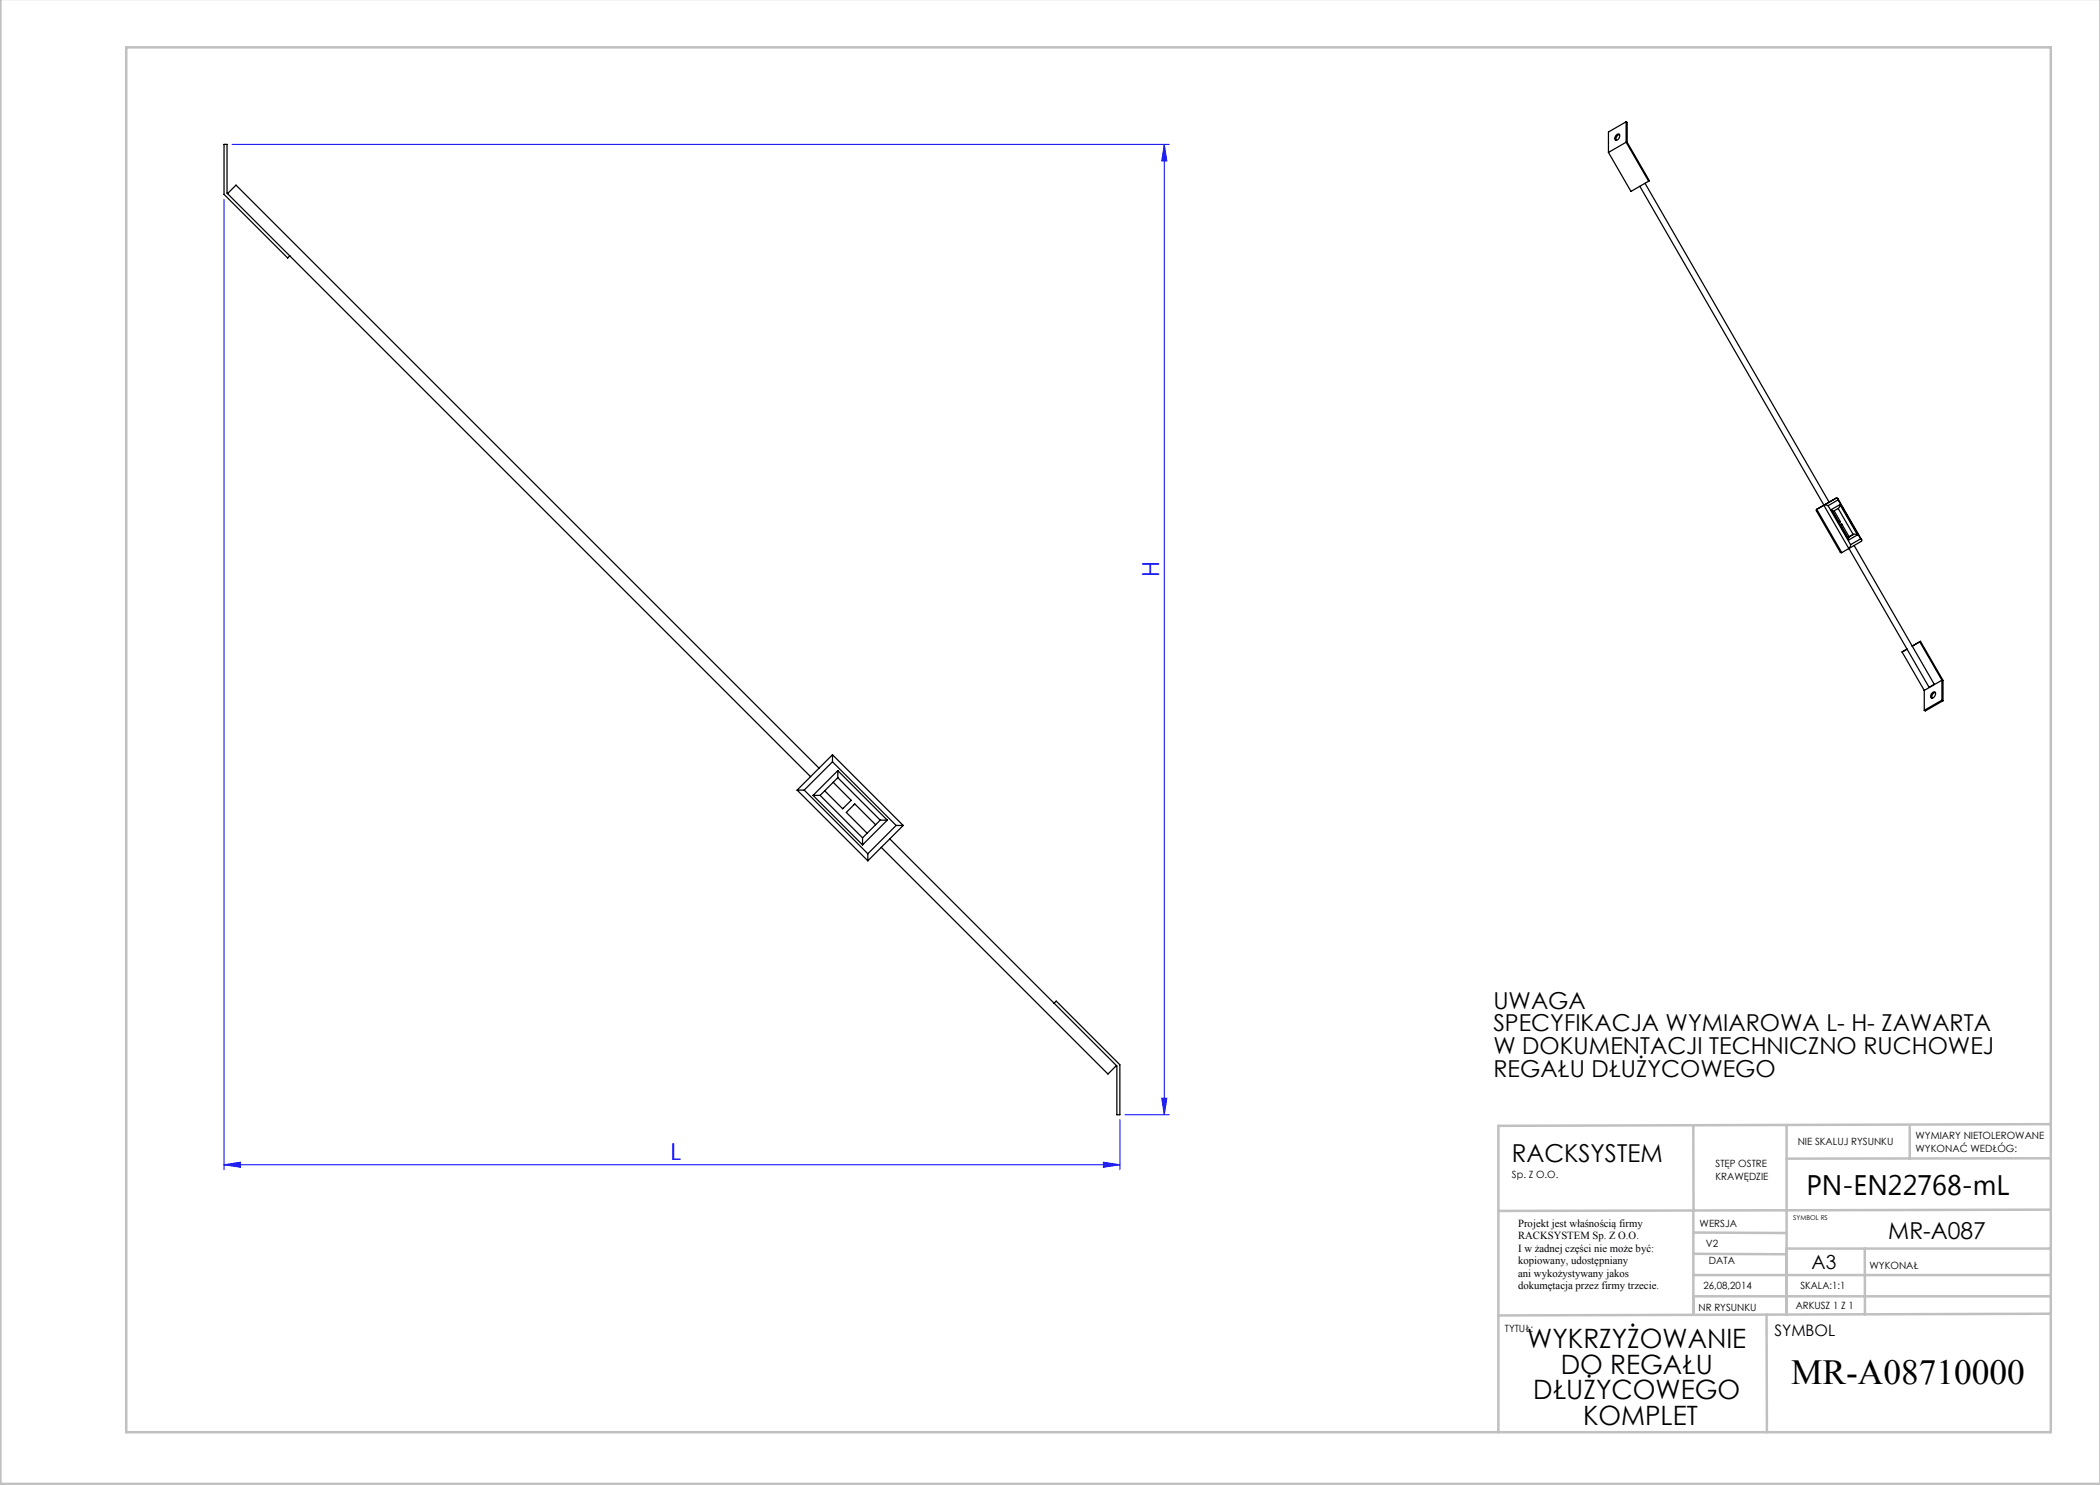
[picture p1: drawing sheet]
<svg xmlns="http://www.w3.org/2000/svg" width="420mm" height="297mm" viewBox="0 0 420 297" stroke-linecap="round" stroke-linejoin="round" font-family="sans-serif">
<path d="M44.8 39.9v194.1M46.4 28.9h187.5M232.9 28.9l.5 3.3h-1.1zM232.9 28.9v194.1M232.3 219.6h1.1l-.5 3.4zM44.8 233l3.3-.6v1.1zM44.8 233h179.2M220.7 232.4l3.3 .6-3.3 .5zM224 224v10M225 223h8.9" fill="none" stroke="#00f" stroke-width=".2"/>
<g fill="none" stroke="#c0c0c0" stroke-width=".5">
<path d="M.1 -.1v296.9h419.9M25.2 9.5h385v276.9h-385zM338.7 225.2v16.9M357.3 225v37.9M382 225.4v6.3M410.1 224.8l-110.4 .4v61.2M410.1 231.7h-52.8M338.7 259.3h71.5M338.7 255h71.5M338.7 250.8l18.6 .1M338.7 246.5l18.6 .1M338.7 242.1v20.9"/>
<path d="M373 249.7v13.2M410.1 241.9l-110.4 .3M410.2 249.7h-52.9v13.2M353.3 262.9l.1 23.5M410.2 262.7l-110.5 .4"/>
</g>
<g fill="#00f">
<path d="M44.8 233l3.3-.6v1.1zM220.7 232.4l3.3 .6-3.3 .5z"/>
<path d="M232.9 28.9l.5 3.3h-1.1zM232.3 219.6h1.1l-.5 3.4z"/>
</g>
<g fill="none" stroke="#000" stroke-width=".25">
<path d="M44.8 28.9h.6v9.7l12.6 12.6-.5 .4-12.7-12.7zM45.5 38.7l1.7-1.7 116.6 116.6M323.2 27a.42 .42 0 0 1 .7-.1 .42 .42 0 0 1-.1 .7 .45 .45 0 0 1-.3 .4 .45 .45 0 0 1-.5-.3zM323.9 26.9a.93 .93 0 0 0-.7 1.2M325.2 24.4l.2 .1v4l4.5 7.7-3.7 2.1-4.5-7.8M325.2 28.4l-3.5 2.1M325.2 28.4l4.5 7.8M325.2 24.4v4M325.2 24.4l-3.5 2v4.1M328 37.3l41.8 72.4M329 36.7l36.8 63.7M58 51.2l104.1 104.1"/>
<path d="M367.6 99.7l4.7 8.3M367.6 100a.28 .28 0 0 0 0-.3 .28 .28 0 0 0-.3-.1l-2.5 1.5h.8M367.6 100l-2 1.1M367.6 100l4.5 7.8M363.3 101.9v.3l4.8 8.3h.2M363.3 101.9l5 8.6M365.6 101.1l4.5 7.8M365.8 100.4l-2.5 1.5M365.8 100.4h.1M366.2 101.9l3.5 6.1M366.8 102.2l1.3 2.2-.3 .1M367.6 101.7l-1 .6"/>
<path d="M367.6 101.7l3 5.2M368 100.9l-.4 .8M368 100.9l3.5 6.1M368 100.9l-1.8 1M368.1 105l.3-.2zM368.4 104.8l1.5 2.5-.3 .2 1-.6M369.8 109.7l-1.5 .8M370.1 108.9l-.3 .8M370.6 106.9l.9 .1M370.8 109.1l16.1 27.8-.7 .3-.4 .3-16-27.8M371.5 107l-1.8 1M372.1 107.8a.28 .28 0 0 1 .3 .2 .28 .28 0 0 1-.1 .3l-2.5 1.4"/>
<path d="M372.1 107.8l-2 1.1M380.6 130.3l.8-.5-1 .6 4.5 7.7M384.1 128.3l-.2 .1 4.5 7.6M384.1 128.3l4.5 7.8v4M384.1 128.3l-1.7 .9M384.9 138.1v4M386.4 138.6a.42 .42 0 0 1 .7-.1 .42 .42 0 0 1-.1 .6 .45 .45 0 0 1-.4 .5 .45 .45 0 0 1-.5-.3zM387.1 138.5h-.1a.93 .93 0 0 0-.6 1.1M388.4 136v4M388.4 136l-3.5 2.1M159.4 158h1.4M159.4 158l14.2 14.2"/>
<path d="M160.8 158l12.8 12.7M162.6 159.1h1.4M162.6 159.1l9.9 9.9M164 159.1l8.5 8.5M166.5 150.9v1.5M166.5 150.9l14.1 14.2M166.5 152.4l12.7 12.7M166.5 152.4l-5.7 5.6M166.5 150.9l-7.1 7.1M166.6 156.5l3.6 3.6-.6 .6-1.1 1.1-3.6-3.6M167.6 154.1v1.4M167.6 154.1l9.9 9.9"/>
<path d="M167.6 154.1l-5 5M167.6 155.5l8.4 8.5M167.6 155.5l-3.6 3.6M388.4 140l.2 .1M388.4 140l-3.5 2.1M388.6 140.1l-3.5 2.1-.2-.1M172.5 167.6v1.4M173.6 170.7v1.5M175.1 164.9l-4.1-4.1-.1 .1-1.6 1.6 4.1 4.1M176 164h1.5M176 164l-3.5 3.6M176.3 169.5l45.3 45.3 1.7-1.7"/>
<path d="M177.5 164l-5 5M178 167.8l32.8 32.8M179.2 165.1h1.4M179.2 165.1l-5.6 5.6M180.6 165.1l-7 7.1M210.8 200.6l.4-.4 12.8 12.8v10h-.6v-9.8z"/>
</g>
<text font-size="7.1" x="358.2" y="276.7">MR-A08710000</text>
<text font-size="5.6" x="361.3" y="239.1">PN-EN22768-mL</text>
<g font-size="5.3">
<text x="305.5" y="269.7">WYKRZYŻOWANIE</text>
<text x="312.1" y="274.8">DO REGAŁU</text>
<text x="306.7" y="279.9">DŁUŻYCOWEGO</text>
<text x="316.6" y="285">KOMPLET</text>
</g>
<text font-size="4.9" x="302.4" y="232.4">RACKSYSTEM</text>
<g font-size="4.7" fill="#00f">
<text x="231.8" y="115.5" transform="rotate(-90 231.8 115.5)">H</text>
<text x="134.1" y="231.9">L</text>
</g>
<g font-size="4.7">
<text x="298.7" y="201.7">UWAGA</text>
<text x="298.7" y="206.3">SPECYFIKACJA WYMIAROWA L- H- ZAWARTA</text>
<text x="298.7" y="210.8">W DOKUMENTACJI TECHNICZNO RUCHOWEJ</text>
<text x="298.7" y="215.3">REGAŁU DŁUŻYCOWEGO</text>
<text x="377.7" y="247.8">MR-A087</text>
</g>
<text font-size="3.9" x="362.3" y="253.8">A3</text>
<text font-size="3.2" x="354.9" y="267.2">SYMBOL</text>
<g font-size="2.2">
<text x="303.6" y="245.3">Projekt jest właśnością firmy</text>
<text x="303.6" y="247.8">RACKSYSTEM Sp. Z O.O.</text>
<text x="303.6" y="250.3">I w żadnej części nie może być:</text>
<text x="303.6" y="252.8">kopiowany, udostępniany</text>
<text x="303.6" y="255.3">ani wykożystywany jakos</text>
<text x="303.6" y="257.8">dokumętacja przez firmy trzecie.</text>
</g>
<g font-size="2">
<text x="383.1" y="227.9">WYMIARY NIETOLEROWANE</text>
<text x="343.1" y="233.4">STĘP OSTRE</text>
<text x="359.5" y="228.9">NIE SKALUJ RYSUNKU</text>
<text x="383.1" y="230.4">WYKONAĆ WEDŁÓG:</text>
<text x="302.4" y="235.5">Sp. Z O.O.</text>
<text x="343.1" y="235.9">KRAWĘDZIE</text>
<text x="339.9" y="245.4">WERSJA</text>
<text x="341.2" y="249.4">V2</text>
<text x="340.7" y="257.7">26,08,2014</text>
<text x="341.8" y="252.9">DATA</text>
<text x="360.1" y="257.7">SKALA:1:1</text>
<text x="373.9" y="253.8">WYKONAŁ</text>
<text x="339.7" y="262.3">NR RYSUNKU</text>
<text x="359.1" y="261.8">ARKUSZ 1 Z 1</text>
<text x="301" y="266.4">TYTUŁ:</text>
</g>
<text font-size="1.3" x="358.7" y="244">SYMBOL RS</text>
</svg>
